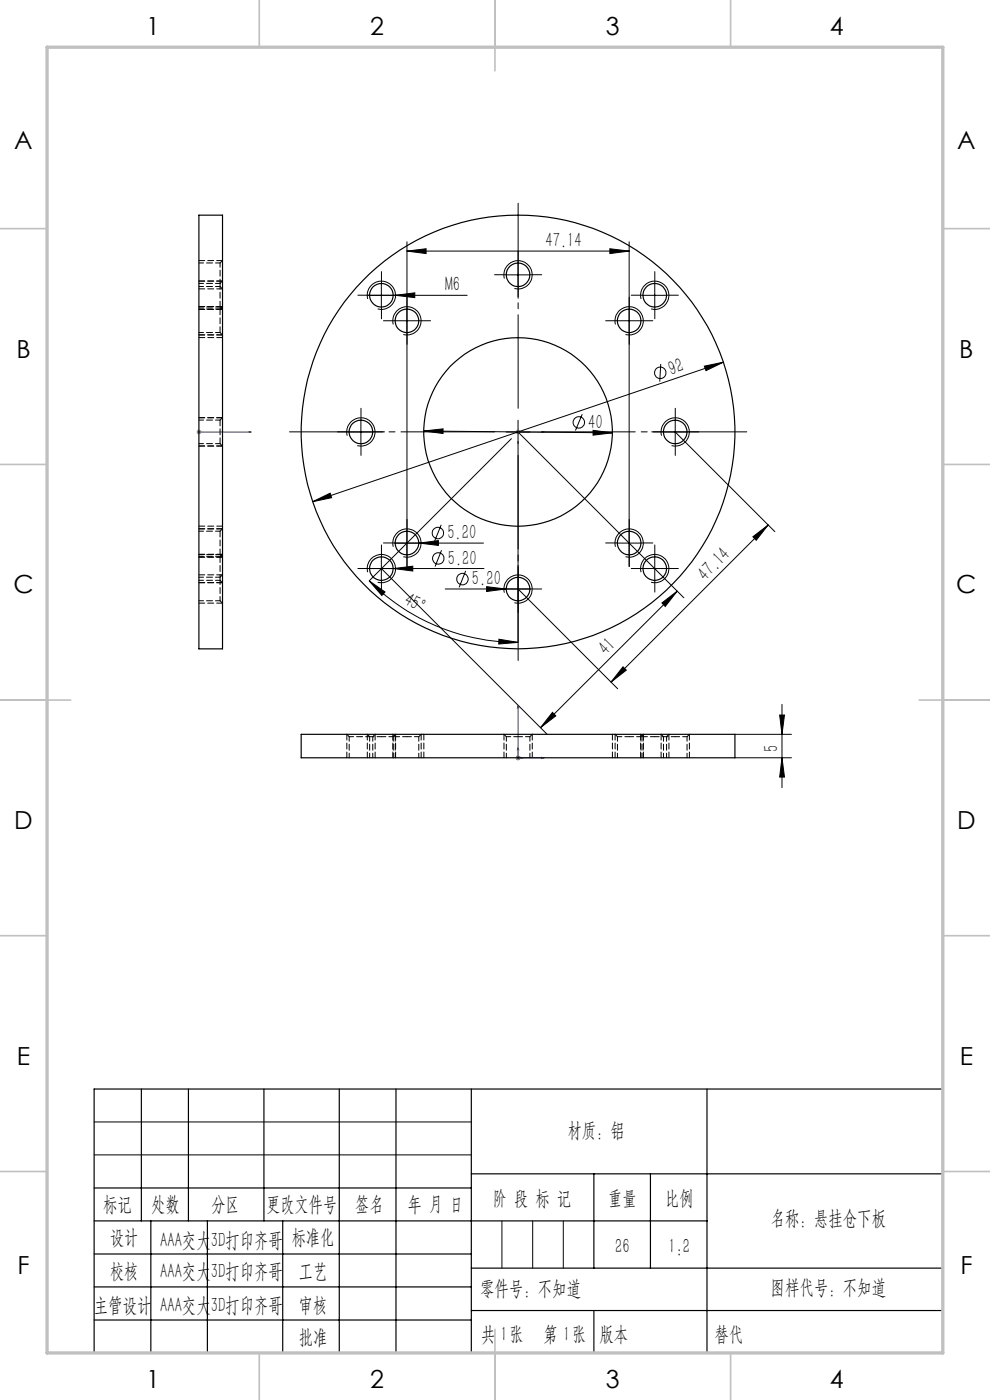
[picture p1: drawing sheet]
<svg xmlns="http://www.w3.org/2000/svg" width="210mm" height="297mm" viewBox="0 0 210 297" stroke-linecap="round" stroke-linejoin="round" font-family="sans-serif">
<g fill="none" stroke="#000" stroke-width=".21">
<path d="M86.3 53.3l4.1-.5v1zM86.3 51.3v68.9M86.3 53.3h47.2M107 59.1a2.99 2.99 0 0 1 2.6-3.8 2.99 2.99 0 0 1 3.3 3.3 2.99 2.99 0 0 1-3.8 2.6M107.4 58.3h5M109.9 55.8v5M129.4 52.8l4.1 .5-4.1 .5zM133.5 51.3v68.9M77.9 62.6h21.2M78 63.4a2.99 2.99 0 0 1 2.6-3.7 2.99 2.99 0 0 1 3.3 3.2 2.99 2.99 0 0 1-3.8 2.6M80.9 60.1v5.1M83.4 68.8a3 3 0 0 1 2.7-3.7 3 3 0 0 1 3.2 3.3 3 3 0 0 1-3.8 2.6"/>
<path d="M83.8 68h5M83.9 62.6l4.1-.5v1zM130.6 68.8a3 3 0 0 1 2.6-3.7 3 3 0 0 1 3.3 3.3 3 3 0 0 1-3.8 2.6M131 68h5M136 63.4a2.99 2.99 0 0 1 2.6-3.7 2.99 2.99 0 0 1 3.3 3.2 2.99 2.99 0 0 1-3.8 2.6M136.4 62.6h5M138.9 60.1v5.1M140.2 77.2l-.3 3.8M149.4 77.7l4.1-.9-3.7 1.8zM153.5 76.8l-87.2 29.6M73.7 92.4a3 3 0 0 1 2.6-3.8 3 3 0 0 1 3.3 3.3 3 3 0 0 1-3.8 2.6M74 91.6h5.1"/>
<path d="M76.6 89.1v5M89.9 91.4l4.1-.4v1zM89.9 91.4l40 .4M107.4 91.6h5M108.5 93.1l-30.2 30.1M109.9 89.1v47.2M109.9 91.6l35.2 35.2M123.5 87.9l-1.4 3.4M125.8 91.3l4.1 .5-4.1 .5zM140.3 92.4a3 3 0 0 1 2.7-3.8 3 3 0 0 1 3.2 3.3 3 3 0 0 1-3.7 2.6M140.7 91.6h5M143.2 91.6l21.2 21.2"/>
<path d="M143.2 89.1v5M66.3 106.4l3.7-1.8 .3 1zM80.9 118.1v5M83.4 116a2.99 2.99 0 0 1 2.7-3.8 2.99 2.99 0 0 1 3.2 3.3 2.99 2.99 0 0 1-3.8 2.6M83.7 115.2h18.9M88.9 115.2l4.1-.5v1zM93.6 111.3l-1.4 3.5M93.7 116.7l-1.4 3.5M130.6 116a2.99 2.99 0 0 1 2.6-3.8 2.99 2.99 0 0 1 3.2 3.3 2.99 2.99 0 0 1-3.7 2.6M131 115.2h5M138.9 118.1v5M159.7 113.9l3.2-2.5-2.5 3.2z"/>
<path d="M162.9 111.4l-33.3 33.3M78 121.4a3 3 0 0 1 2.7-3.8 3 3 0 0 1 3.2 3.3 3 3 0 0 1-3.8 2.6M78.3 120.6h24.4M78.3 123.2l3.4 2.4-.7 .7zM78.3 123.2a44.5 44.5 0 0 0 31.6 13.1M80.9 120.6l35.2 35.2M83.5 120.6l4.1-.5v1zM94.4 125h18.1M98.8 121.1l-1.4 3.5M103.2 124.5l4.1 .5-4.1 .5zM105.8 135.6l4.1 .7-4.1 .3zM107 125.7a3 3 0 0 1 2.7-3.7 3 3 0 0 1 3.2 3.3 3 3 0 0 1-3.8 2.6"/>
<path d="M109.9 125l21.1 21.1M136 121.4a3 3 0 0 1 2.7-3.8 3 3 0 0 1 3.2 3.3 3 3 0 0 1-3.8 2.6M136.4 120.6h5M140.4 127.9l3.3-2.5-2.6 3.3zM143.7 125.4l-29 29M117.2 151.1l.7 .8-3.2 2.5zM132.2 141.5l.7 .7-3.3 2.5zM155.9 155.8h12M165.4 151.7h1l-.5 4.1zM165.9 149.4v17.7M155.9 160.8h12M165.9 160.8l.5 4h-1z"/>
<path d="M20 238h80M20 245h80"/>
<circle cx="140.1" cy="79.1" r="1.23"/>
<circle cx="122.8" cy="89.6" r="1.22"/>
<circle cx="92.9" cy="113.1" r="1.2"/>
<circle cx="93" cy="118.5" r="1.21"/>
<circle cx="98.1" cy="122.9" r="1.2"/>
</g>
<g fill="none" stroke="#00f" stroke-width=".21">
<path d="M42.1 91.6h.2zM42.2 91.6h.1M42.2 91.6h11.1M53.3 91.6h-.6h.6M109.7 91.6h.3zM109.9 91.6h.1M109.9 91.6h5.5M115.4 91.6h-.5h.5M109.9 149.7v11.1h5.5M109.9 158.6l.1 .5h-.3zM109.9 149.7l.1 .5h-.3zM110.5 160.7l.5 .1-.5 .1z"/>
<path d="M114.9 160.7l.5 .1-.5 .1z"/>
</g>
<path d="M41.7 91.6h1M41.8 91.3l.7 .7M42.2 91.1v1M42.5 91.3l-.7 .7M109.4 91.6h1M109.5 91.3l.7 .7M109.9 91.1v1M110.2 91.3l-.7 .7M109.4 160.8h1M109.5 160.4l.7 .7M109.9 160.3v1M110.2 160.4l-.7 .7" fill="none" stroke="#808080" stroke-width=".21"/>
<g fill="none" stroke="#000" stroke-width=".21" stroke-dasharray="1.3 .6" stroke-dashoffset=".1">
<path d="M47.2 59.6h-5M47.2 55.3h-5M47.2 65.6h-5M47.2 71h-5M47.2 65h-5M47.2 61.3h-5M47.2 94.6h-5M47.2 88.6h-5M47.2 117.6h-5M47.2 118.2h-5M47.2 112.2h-5M47.2 123.6h-5"/>
<path d="M47.2 127.9h-5M47.2 121.9h-5M73.6 155.8v5M77.9 155.8v5M83.3 155.8v5M106.9 155.8v5M130.5 155.8v5M135.9 155.8v5M140.2 155.8v5M79.6 160.8v-5M83.9 160.8v-5M89.3 160.8v-5"/>
<path d="M112.9 160.8v-5M136.5 160.8v-5M141.9 160.8v-5M146.2 160.8v-5"/>
</g>
<g fill="none" stroke="#000" stroke-width=".25">
<path d="M30 231v28M40 231v28M56 231v28M72 231v56M84 231v56M100 231v56M150 231v56M200 231h-180v56M20 252h80M20 259h130M32 259v28M44 259v28"/>
<path d="M60 259v28M100 249h100M126 249v20M138 249v20M20 266h80M20 273h80M100 269h100M100 278h100M20 280h80"/>
</g>
<path d="M106.5 259v10M113 259v10M119.5 259v10" fill="none" stroke="#0a0605" stroke-width=".21"/>
<path d="M126 278v9" fill="none" stroke="#0a0605" stroke-width=".25"/>
<g fill="none" stroke="#c0c0c0" stroke-width=".35">
<path d="M55 0v10M105 0v15M155 0v10M0 48.5h10M200 48.5h10M0 98.5h10M200 98.5h10M0 148.5h15M195 148.5h15M0 198.5h10M200 198.5h10M0 248.5h10"/>
<path d="M200 248.5h10M55 287v10M105 282v15M155 287v10"/>
</g>
<path d="M10 10h190v277h-190z" fill="none" stroke="#c0c0c0" stroke-width=".7"/>
<path d="M104.9 91.6h-43.5M109.9 86.6v-43.5M109.9 96.6v43.5M114.9 91.6h43.5" fill="none" stroke="#000" stroke-width=".21" stroke-dasharray="30.5 1.3 1.3 1.3" stroke-dashoffset="10.6"/>
<g fill="none" stroke="#000" stroke-width=".21" stroke-dasharray="30.5 1.3 1.3 1.3">
<path d="M107.4 58.3h-2.5M109.9 55.8v-2.5M112.4 58.3h2.5M78.4 62.6h-2.5M80.9 60.1v-2.5M80.9 65.1v2.5M83.4 62.6h2.5M83.8 68h-2.5M86.3 65.5v-2.5M86.3 70.5v2.5M88.8 68h2.5M109.9 60.8v2.5"/>
<path d="M131 68h-2.5M133.5 65.5v-2.5M133.5 70.5v2.5M136 68h2.5M136.4 62.6h-2.5M138.9 60.1v-2.5M138.9 65.1v2.5M141.4 62.6h2.5M74.1 91.6h-2.5M76.6 89.1v-2.5M76.6 94.1v2.5M79.1 91.6h2.5"/>
<path d="M140.7 91.6h-2.5M143.2 89.1v-2.5M143.2 94.1v2.5M145.7 91.6h2.5M80.9 118.1v-2.5M83.8 115.2h-2.5M86.3 112.7v-2.5M86.3 117.7v2.5M88.8 115.2h2.5M131 115.2h-2.5M133.5 112.7v-2.5M133.5 117.7v2.5"/>
<path d="M136 115.2h2.5M138.9 118.1v-2.5M78.4 120.6h-2.5M80.9 123.1v2.5M83.4 120.6h2.5M107.4 124.9h-2.5M109.9 122.4v-2.5M109.9 127.4v2.5M112.4 124.9h2.5M136.4 120.6h-2.5M138.9 123.1v2.5M141.4 120.6h2.5"/>
</g>
<g fill="#00f">
<path d="M114.9 91.6h.5zM109.7 91.6h.3z"/>
<path d="M110.5 160.7l.5 .1-.5 .1zM109.9 158.6l.1 .5h-.3zM42.1 91.6h.2zM52.7 91.6h.6z"/>
<path d="M114.9 160.7l.5 .1-.5 .1zM109.9 149.7l.1 .5h-.3z"/>
</g>
<g fill="#000">
<path d="M83.9 62.6l4.1-.5v1zM88.9 115.2l4.1-.5v1zM83.5 120.6l4.1-.5v1zM103.2 124.5l4.1 .5-4.1 .5z"/>
<path d="M86.3 53.3l4.1-.5v1zM129.4 52.8l4.1 .5-4.1 .5z"/>
<path d="M89.9 91.4l4.1 .6v-1zM125.8 91.3v1l4.1-.5z"/>
<path d="M66.3 106.4l4-.8-.3-1zM149.4 77.7l.4 .9 3.7-1.8z"/>
<path d="M159.7 113.9l3.2-2.5-2.5 3.2zM132.2 141.5l.7 .7-3.3 2.5z"/>
<path d="M105.8 135.6v1l4.1-.3zM78.3 123.2l2.7 3.1 .7-.7z"/>
<path d="M117.2 151.1l.7 .8-3.2 2.5zM140.4 127.9l3.3-2.5-2.6 3.3z"/>
<path d="M165.9 160.8l.5 4h-1zM165.4 151.7h1l-.5 4.1z"/>
</g>
<g fill="none" stroke="#000" stroke-width=".25">
<path d="M42.2 45.6h5v92.1h-5zM63.9 155.8h92v5h-92z"/>
<circle cx="109.9" cy="58.3" r="2.49"/>
<circle cx="80.9" cy="62.6" r="2.5"/>
<circle cx="86.3" cy="68.1" r="2.5"/>
<circle cx="133.5" cy="68.1" r="2.49"/>
<circle cx="138.9" cy="62.6" r="2.5"/>
<circle cx="76.6" cy="91.6" r="2.49"/>
<circle cx="109.9" cy="91.6" r="20"/>
<circle cx="109.9" cy="91.7" r="46"/>
<circle cx="143.2" cy="91.6" r="2.5"/>
<circle cx="86.3" cy="115.2" r="2.5"/>
<circle cx="133.5" cy="115.2" r="2.49"/>
<circle cx="80.9" cy="120.6" r="2.5"/>
<circle cx="109.9" cy="125" r="2.49"/>
<circle cx="138.9" cy="120.6" r="2.5"/>
</g>
<g fill="none" stroke="#000" stroke-width=".21" stroke-dasharray="1.3 .6" stroke-dashoffset=".3">
<path d="M46.7 55.8h-4.5M42.2 65.1h4.5M42.2 70.5h4.5M42.2 60.8h4.5M46.7 60.1h-4.5M46.7 65.5h-4.5M42.2 94.1h4.5M46.7 89.1h-4.5M42.2 117.7h4.5M46.7 118.1h-4.5M46.7 112.7h-4.5M42.2 123.1h4.5"/>
<path d="M42.2 127.4h4.5M46.7 122.4h-4.5M74.1 156.3h2.5M74.1 156.3v4.5M78.4 156.3h2.5M78.4 156.3v4.5M80.9 156.3h2.5M83.8 156.3h2.5M83.8 156.3v4.5M86.3 156.3h2.5M107.4 156.3h2.5M107.4 156.3v4.5"/>
<path d="M109.9 156.3h2.5M131 156.3h2.5M131 156.3v4.5M133.5 156.3h2.5M136.4 156.3h2.5M136.4 156.3v4.5M138.9 156.3h2.5M140.7 156.3v4.5M143.2 156.3h2.5M79.1 160.8v-4.5M83.4 160.8v-4.5M88.8 160.8v-4.5"/>
<path d="M112.4 160.8v-4.5M136 160.8v-4.5M141.4 160.8v-4.5M145.7 160.8v-4.5"/>
</g>
<path d="M76.6 156.3h1.8M141.4 156.3h1.8" fill="none" stroke="#000" stroke-width=".21" stroke-dasharray="1.3 .6" stroke-dashoffset=".9"/>
<g fill="none" stroke="#000" stroke-width=".21" stroke-dasharray="1.3 .6" stroke-dashoffset=".4">
<path d="M46.7 55.8v4.3M47.2 59.6l-.5 .5M47.2 55.3l-.5 .5M46.7 65.1l.5 .5M46.7 70.5l.5 .6M46.7 60.8l.5 .5M47.2 65l-.5 .5M46.7 94.1l.5 .5M47.2 88.6l-.5 .5M46.7 117.7l.5 .5M47.2 117.6l-.5 .5M47.2 112.2l-.5 .5"/>
<path d="M46.7 123.1v4.3M46.7 123.1l.5 .5M46.7 127.4l.5 .6M47.2 121.9l-.5 .5M73.5 155.8l.6 .5M77.9 155.8l.5 .5M79.1 156.3l.5-.5M83.3 155.8l.5 .5M83.4 156.3l.5-.5M88.8 156.3l.6-.5M106.9 155.8l.5 .5M112.4 156.3l.5-.5"/>
<path d="M130.5 155.8l.5 .5M135.9 155.8l.5 .5M136 156.3l.5-.5M140.2 155.8l.5 .5M141.4 156.3l.5-.5M145.7 156.3l.6-.5"/>
</g>
<path d="M46.7 60.1v5M46.7 65.5v5M47.2 71.6h-5M46.7 89.1v5M42.2 111.6h5M46.7 118.1v5M46.7 112.7v5M89.9 155.8v5M129.9 160.8v-5" fill="none" stroke="#000" stroke-width=".21" stroke-dasharray="1.3 .6"/>
<g font-size="5.3">
<text x="31" y="7.4">1</text>
<text x="78.5" y="7.4">2</text>
<text x="128.5" y="7.4">3</text>
<text x="176" y="7.4">4</text>
<text x="3" y="31.7">A</text>
<text x="203" y="31.7">A</text>
<text x="3.5" y="75.9">B</text>
<text x="203.5" y="75.9">B</text>
<text x="2.8" y="125.9">C</text>
<text x="202.8" y="125.9">C</text>
<text x="3" y="175.9">D</text>
<text x="203" y="175.9">D</text>
<text x="3.6" y="225.9">E</text>
<text x="203.6" y="225.9">E</text>
<text x="3.7" y="270.2">F</text>
<text x="203.7" y="270.2">F</text>
<text x="31" y="294.4">1</text>
<text x="78.5" y="294.4">2</text>
<text x="128.5" y="294.4">3</text>
<text x="176" y="294.4">4</text>
</g>
<g font-size="4.4">
<text x="115.7" y="52.4">47.14</text>
<text x="94.4" y="61.8">M6</text>
<text x="142.4" y="79.7" transform="rotate(-19 142.4 79.7)">92</text>
<text x="124.8" y="90.9" transform="rotate(1 124.8 90.9)">40</text>
<text x="94.9" y="114.4">5.20</text>
<text x="95" y="119.8">5.20</text>
<text x="100.1" y="124.1">5.20</text>
<text x="149.7" y="123.4" transform="rotate(-45 149.7 123.4)">47.14</text>
<text x="85.4" y="128" transform="rotate(30 85.4 128)">45°</text>
<text x="128.7" y="139.1" transform="rotate(-45 128.7 139.1)">41</text>
<text x="165" y="159.6" transform="rotate(-90 165 159.6)">5</text>
<text x="120.4" y="241.2">材质：铝</text>
<text x="21.9" y="256.9">标记</text>
<text x="32.1" y="256.9">处数</text>
<text x="44.9" y="256.9">分区</text>
<text x="56.5" y="256.9">更改文件号</text>
<text x="75.4" y="256.9">签名</text>
<text x="86.5" y="256.9">年 月 日</text>
<text x="104.5" y="255.6">阶 段 标 记</text>
<text x="129" y="255.6">重量</text>
<text x="141.1" y="255.6">比例</text>
<text x="23.3" y="263.9">设计</text>
<text x="61.9" y="263.9">标准化</text>
<text x="163.5" y="259.8">名称：悬挂仓下板</text>
<text x="34" y="264.6">AAA交大3D打印齐哥</text>
<text x="130.5" y="265.7">26</text>
<text x="141.8" y="265.7">1:2</text>
<text x="23.3" y="271.1">校核</text>
<text x="34" y="271.1">AAA交大3D打印齐哥</text>
<text x="63.4" y="271">工艺</text>
<text x="101.8" y="274.7">零件号：不知道</text>
<text x="163.5" y="274.6">图样代号：不知道</text>
<text x="19.9" y="278.3">主管设计</text>
<text x="34" y="278.3">AAA交大3D打印齐哥</text>
<text x="63.4" y="278.3">审核</text>
<text x="63.4" y="285.2">批准</text>
<text x="102.1" y="284.4">共 张</text>
<text x="106.1" y="284.4">1</text>
<text x="115.3" y="284.4">第 张</text>
<text x="119.5" y="284.4">1</text>
<text x="127.1" y="284.4">版本</text>
</g>
<text font-size="4.4" fill="#0a0605" x="151.6" y="284.4">替代</text>
</svg>
